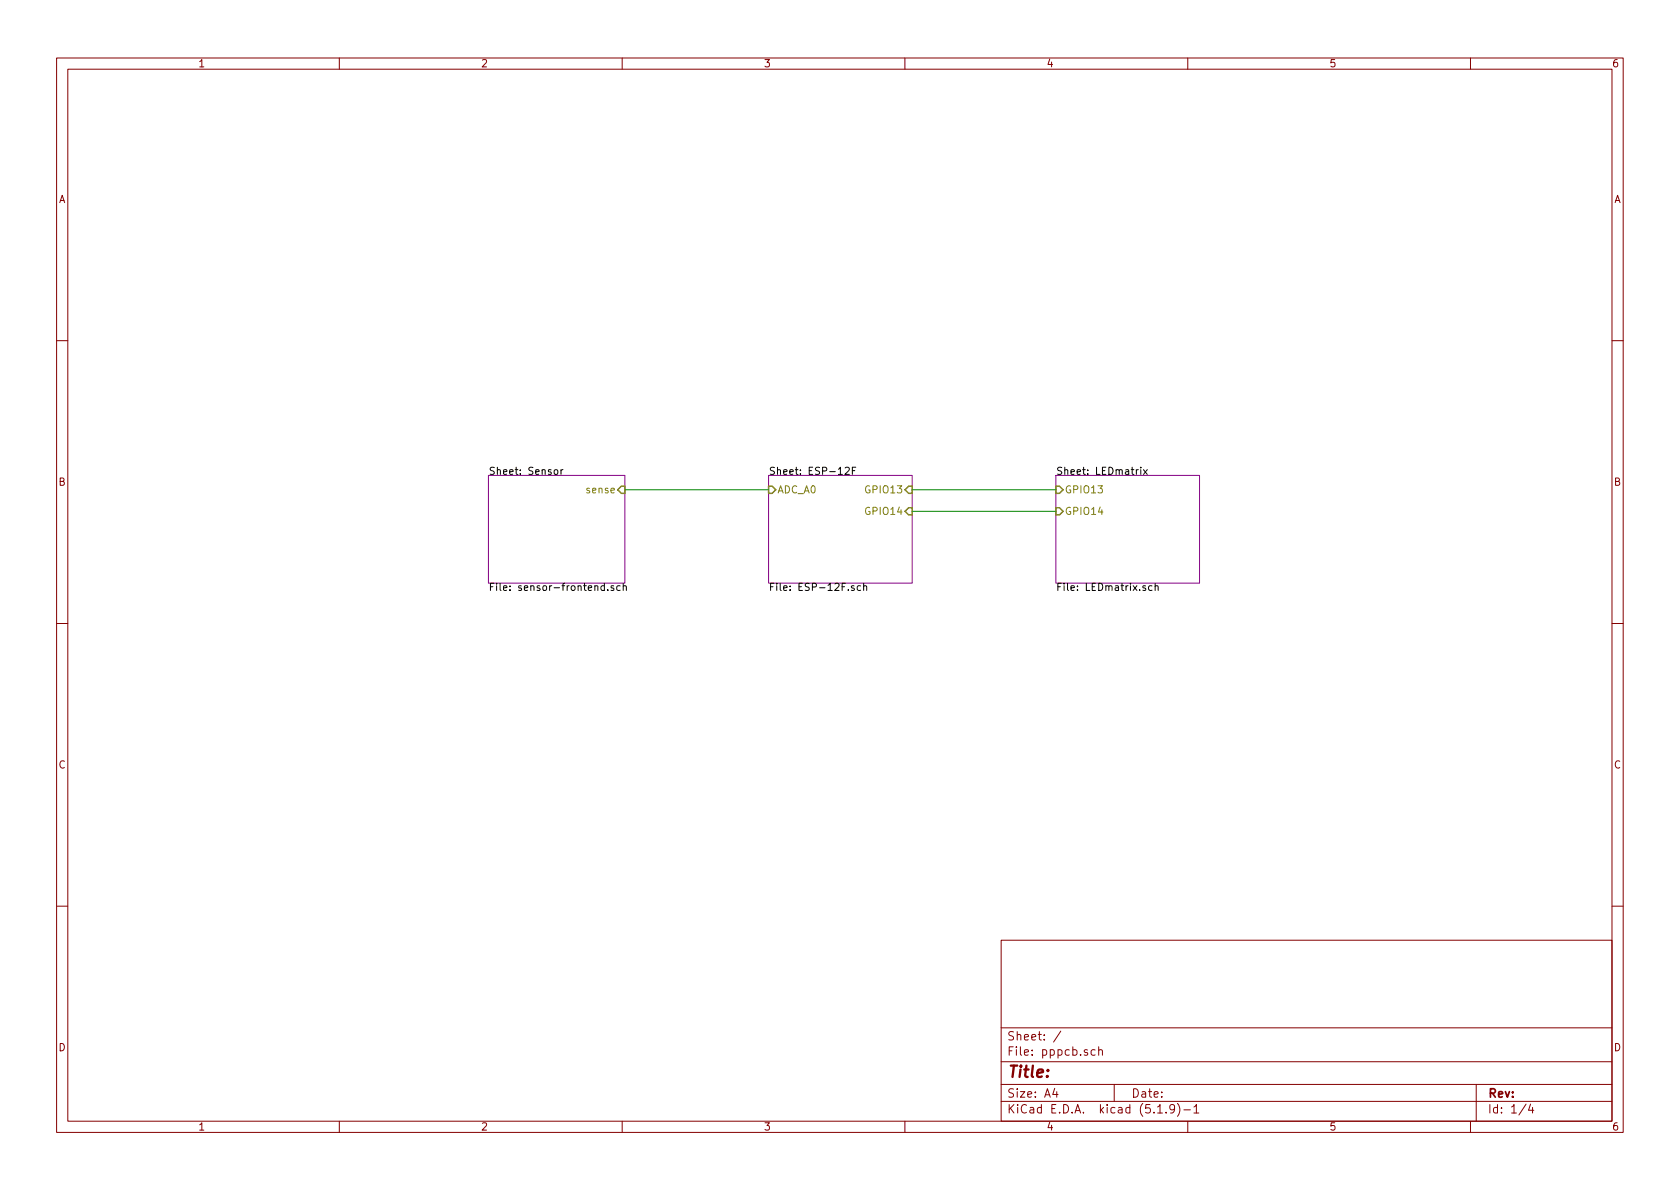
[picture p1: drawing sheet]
EESchema Schematic File Version 4
EELAYER 30 0
EELAYER END
$Descr A4 11693 8268
encoding utf-8
Sheet 1 4
Title ""
Date ""
Rev ""
Comp ""
Comment1 ""
Comment2 ""
Comment3 ""
Comment4 ""
$EndDescr
$Sheet
S 5350 3300 1000 750 
U 6037CBD6
F0 "ESP-12F" 50
F1 "ESP-12F.sch" 50
F2 "GPIO13" I R 6350 3400 50 
F3 "GPIO14" I R 6350 3550 50 
F4 "ADC_A0" I L 5350 3400 50 
$EndSheet
$Sheet
S 7350 3300 1000 750 
U 6039246B
F0 "LEDmatrix" 50
F1 "LEDmatrix.sch" 50
F2 "GPIO13" I L 7350 3400 50 
F3 "GPIO14" I L 7350 3550 50 
$EndSheet
Wire Wire Line
	6350 3550 7350 3550
Wire Wire Line
	6350 3400 7350 3400
$Sheet
S 3400 3300 950  750 
U 603A0369
F0 "Sensor" 50
F1 "sensor-frontend.sch" 50
F2 "sense" I R 4350 3400 50 
$EndSheet
Wire Wire Line
	4350 3400 5350 3400
$EndSCHEMATC
